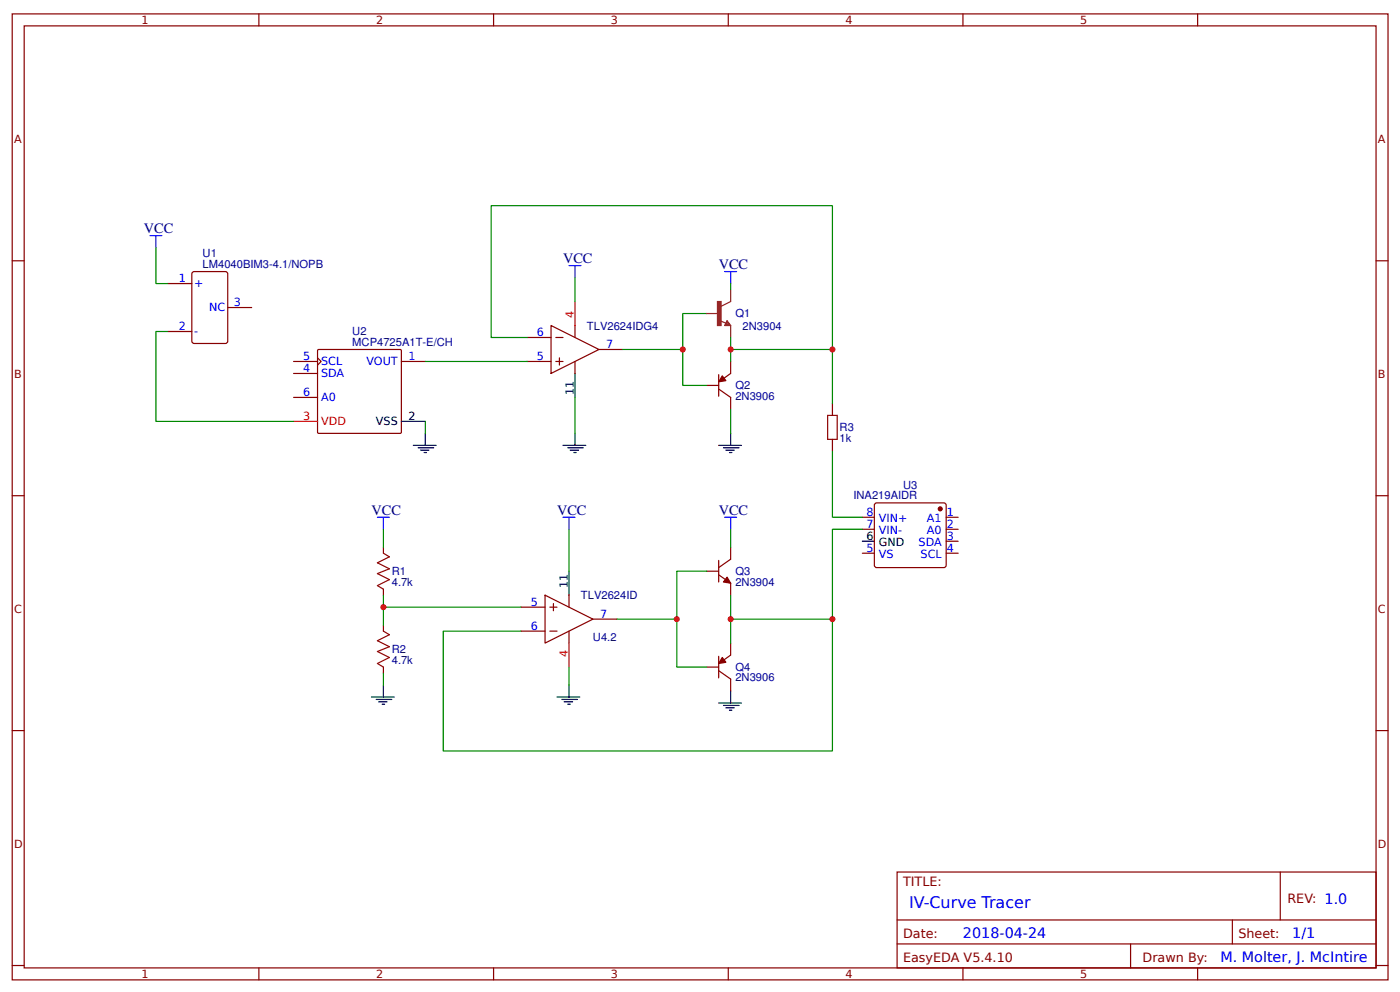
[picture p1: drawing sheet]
<svg xmlns="http://www.w3.org/2000/svg" width="309mm" height="219mm" viewBox="0 0 309 219" stroke-linecap="round" stroke-linejoin="round" font-family="sans-serif">
<g fill="none" stroke="#800" stroke-width=".26">
<path d="M2.7 3.1h304v213.2h-304zM5.3 5.7h298.8v208h-298.8zM57.2 3.1v2.6M109.1 3.1v2.6M160.9 3.1v2.6M212.8 3.1v2.6M264.6 3.1v2.6M2.7 57.6h2.6M304.1 57.6h2.6M37.1 62.6h5.3M37.1 73.2h5.3M42.5 60.2l.4-.2h6.9l.5 .2v15.1l-.2 .5h-7.2l-.4-.2z"/>
<path d="M50.3 67.9h5.3M64.9 79.8h5.3M70.2 79l.8 .8-.8 .8M70.3 77.2h18.1l.3 .1v18.1l-.1 .2-18.2 .1-.2-.2v-18.1zM88.7 79.8h5.3M116.5 79.8h5.3M116.5 74.5h5.3M121.8 71.9l10.5 5.3-10.5 5.2zM122.8 79.8h1.6M122.8 74.5h1.6M123.6 79v1.6M127.1 71.9v2.6"/>
<path d="M127.1 79.8v2.6M132.3 77.2h5.3M161.4 79.8v2.6l-1.8 1.4M64.9 87.7h5.3M64.9 82.4h5.3M156.2 85.1h2.6M158.8 85.9l2.6 1.8v2.7M158.8 82.7v4.8M183.9 89.1v2.6M183.9 97v2.6M2.7 109.4h2.6M190.6 114.2h2.6"/>
<path d="M190.6 116.8h2.6M193.3 111.3l.4-.3 15.1 .1 .3 .4-.1 13.5-.5 .3-15-.1-.3-.4zM209.1 114.2h2.6M209.1 116.8h2.6M209.1 119.5h2.6M304.1 109.4h2.6M84.7 120.8v1.3M84.7 130.1v1.3M84.7 138v1.3M115.1 134h5.3M115.1 139.3h5.3M120.4 131.4l10.6 5.3-10.6 5.3z"/>
<path d="M121.5 134h1.6M121.5 139.3h1.6M122.3 133.2v1.6M125.7 131.4v2.6M125.7 139.3v2.7M131 136.7h5.3M156.2 126.1h2.6M158.8 126.9l2.6 1.8v2.7M158.8 123.7v4.8M161.4 120.8v2.7l-2.6 1.8M190.6 122.1h2.6M209.1 122.1h2.6"/>
<path d="M84.7 147.3v1.3M156.2 147.3h2.6M158.8 148.1l2.6 1.8v2.7M158.8 144.9v4.7M161.4 142v2.6l-1.8 1.3M2.7 161.3h2.6M304.1 161.3h2.6M198.2 192.5h105.9v21.2h-105.9zM282.9 192.5v10.6M2.7 213.1h2.6M57.2 213.7v2.6M109.1 213.7v2.6"/>
<path d="M160.9 213.7v2.6M198.2 203.1h105.9M198.2 208.4h105.9M212.8 213.7v2.6M249.8 208.4v5.3M264.6 213.7v2.6M272.3 203.1v5.3M304.1 213.1h2.6"/>
</g>
<path d="M33.1 52h2.7M34.4 52v2.7M125.7 58.6h2.7M127.1 58.6v2.7M160.1 60h2.7M161.4 60v2.6M83.4 114.2h2.6M84.7 114.2v2.6M124.4 114.2h2.7M125.7 114.2v2.6M160.1 114.2h2.7M161.4 114.2v2.6" fill="none" stroke="#00f" stroke-width=".26"/>
<g fill="none" stroke="#000" stroke-width=".26">
<path d="M88.7 93h5.3M91.3 98.3h5.1M92.4 98.8h3.4M92.9 99.4h1.9M93.7 99.9h.5M94 95.7v2.6M124.4 98.3h5M125.5 98.8h3.4M126 99.4h1.8M126.8 99.9h.5M127.1 82.4v5.3M127.1 95.7v2.6"/>
<path d="M158.8 98.3h5M159.9 98.8h3.4M160.4 99.4h1.8M161.2 99.9h.5M161.4 95.7v2.6M190.6 119.5h2.6M125.7 126.1v5.3M82.1 153.9h5M83.1 154.4h3.5M83.7 154.9h1.8M84.5 155.5h.5M84.7 151.2v2.7"/>
<path d="M123.1 153.9h5M124.1 154.4h3.5M124.7 154.9h1.8M125.5 155.5h.5M125.7 151.2v2.7M158.8 155.2h5M159.9 155.7h3.4M160.4 156.3h1.8M161.2 156.8h.5M161.4 152.6v2.6"/>
</g>
<path d="M127.1 66.6v5.3M64.9 93h5.3M125.7 142v5.3" fill="none" stroke="#f00" stroke-width=".26"/>
<g fill="none" stroke="#080" stroke-width=".26">
<path d="M34.4 54.7v7.9h2.7M37.1 73.2h-2.7v19.8h30.5M94 79.8h22.5M116.5 74.5h-8v-29.1h75.4v31.8M127.1 61.3v5.3M150.9 77.2v7.9h5.3M156.2 69.2h-5.3v8h-13.3M161.4 77.2h22.5v11.9M161.4 62.6v1.3M161.4 74.5v5.3M94 93v2.7M127.1 87.7v8"/>
<path d="M161.4 90.4v5.3M183.9 99.6v14.6h6.7M84.7 116.8v4M125.7 116.8v9.3M161.4 116.8v4M190.6 116.8h-6.7v19.9M84.7 131.4v6.6M84.7 134h30.4M136.3 136.7h13.2M156.2 126.1h-6.7v21.2h6.7M161.4 136.7h22.5v29.1h-86v-26.5h17.2M161.4 131.4v10.6"/>
<path d="M84.7 148.6v2.6M125.7 147.3v3.9"/>
</g>
<path d="M156.2 69.2h2.6M159.1 70.8l1.3 .5M160.7 70.8l.7 1.1h-1.3zM160.7 71.1l.5 .5h-.8zM160.7 71.3v.3M161.4 63.9v2.7l-2.1 1M161.4 71.9v2.6" fill="none" stroke="#8d2323" stroke-width=".26"/>
<path d="M158.5 66.6h.8v5.3h-.8z" fill="#8d2323" stroke="#8d2323" stroke-width=".26"/>
<g fill="#800" stroke="#800" stroke-width=".26">
<path d="M159.6 83l.8 1-1.6 .3z"/>
<path d="M160.7 127.4l.7 1.3-1.5-.2z"/>
<path d="M159.6 145.2l.8 1-1.6 .3z"/>
<circle cx="207.8" cy="112.3" r=".4"/>
</g>
<path d="M182.9 91.7h2.1v5.3h-2.1zM84.7 122.1l1.3 .8-2.6 1.3 2.6 1.4-2.6 1 2.6 1.4-2.6 1.3 1.3 .8M84.7 139.3l1.3 .8-2.6 1.3 2.6 1.4-2.6 1 2.6 1.4-2.6 1.3 1.3 .8" fill="none" stroke="#a00000" stroke-width=".26"/>
<g fill="#c00">
<circle cx="183.9" cy="136.7" r=".66"/>
<circle cx="183.9" cy="77.2" r=".66"/>
<circle cx="161.4" cy="77.2" r=".66"/>
<circle cx="84.7" cy="134" r=".66"/>
<circle cx="149.5" cy="136.7" r=".66"/>
<circle cx="150.9" cy="77.2" r=".66"/>
<circle cx="161.4" cy="136.7" r=".66"/>
</g>
<text font-size="3.5" fill="#00f" x="200.9" y="200.4">IV-Curve Tracer</text>
<g font-size="3.2" fill="#000080">
<text x="31.8" y="51.5">VCC</text>
<text x="124.4" y="58.1">VCC</text>
<text x="158.8" y="59.4">VCC</text>
<text x="82.1" y="113.7">VCC</text>
<text x="123.1" y="113.7">VCC</text>
<text x="158.8" y="113.7">VCC</text>
</g>
<g font-size="3.2" fill="#00f">
<text x="212.8" y="207.1">2018-04-24</text>
<text x="285.5" y="207.1">1/1</text>
<text x="269.7" y="212.4">M. Molter, J. McIntire</text>
</g>
<g font-size="2.8" fill="#800">
<text x="199.5" y="195.7">TITLE:</text>
<text x="284.5" y="199.4">REV: 1.0</text>
<text x="199.5" y="207.1">Date:</text>
<text x="273.6" y="207.1">Sheet:</text>
<text x="199.5" y="212.4">EasyEDA V5.4.10</text>
<text x="252.5" y="212.4">Drawn By:</text>
</g>
<g font-size="2.5" fill="#800">
<text x="31.3" y="5.3">1</text>
<text x="83.1" y="5.3">2</text>
<text x="135" y="5.3">3</text>
<text x="186.8" y="5.3">4</text>
<text x="238.7" y="5.3">5</text>
<text x="3.1" y="31.6">A</text>
<text x="304.5" y="31.6">A</text>
<text x="3.1" y="83.5">B</text>
<text x="304.5" y="83.5">B</text>
<text x="3.1" y="135.4">C</text>
<text x="304.5" y="135.4">C</text>
<text x="3.1" y="187.2">D</text>
<text x="304.5" y="187.2">D</text>
<text x="31.3" y="215.9">1</text>
<text x="83.1" y="215.9">2</text>
<text x="135" y="215.9">3</text>
<text x="186.8" y="215.9">4</text>
<text x="238.7" y="215.9">5</text>
</g>
<g font-size="2.5" fill="#000080">
<text x="44.8" y="59.2">LM4040BIM3-4.1/NOPB</text>
<text x="44.8" y="56.8">U1</text>
<text x="162.5" y="70">Q1</text>
<text x="77.8" y="76.4">MCP4725A1T-E/CH</text>
<text x="77.9" y="74">U2</text>
<text x="129.7" y="72.8">TLV2624IDG4</text>
<text x="164.1" y="72.8">2N3904</text>
<text x="162.5" y="88.3">2N3906</text>
<text x="162.5" y="85.9">Q2</text>
<text x="185.5" y="95.3">R3</text>
<text x="185.5" y="97.6">1k</text>
<text x="199.6" y="107.8">U3</text>
<text x="188.6" y="110.2">INA219AIDR</text>
<text x="86.6" y="129.3">4.7k</text>
<text x="86.6" y="126.9">R1</text>
<text x="162.5" y="129.3">2N3904</text>
<text x="162.5" y="126.9">Q3</text>
<text x="128.4" y="132.3">TLV2624ID</text>
<text x="131" y="141.5">U4.2</text>
<text x="86.6" y="146.5">4.7k</text>
<text x="86.6" y="144.1">R2</text>
<text x="162.5" y="148.1">Q4</text>
<text x="162.5" y="150.4">2N3906</text>
</g>
<g font-size="2.5" fill="#00f">
<text x="39.5" y="62.3">1</text>
<text x="42.9" y="63.4">+</text>
<text x="46.2" y="68.7">NC</text>
<text x="51.6" y="67.6">3</text>
<text x="39.5" y="72.9">2</text>
<text x="42.9" y="74">-</text>
<text x="118.6" y="74.2">6</text>
<text x="133.9" y="76.9">7</text>
<text x="67" y="82.2">4</text>
<text x="67" y="79.5">5</text>
<text x="71" y="83.2">SDA</text>
<text x="71" y="80.6">SCL</text>
<text x="81" y="80.6">VOUT</text>
<text x="90.3" y="79.5">1</text>
<text x="118.6" y="79.5">5</text>
<text x="67" y="87.5">6</text>
<text x="71" y="88.5">A0</text>
<text x="191.5" y="113.9">8</text>
<text x="209.2" y="113.9">1</text>
<text x="191.5" y="116.6">7</text>
<text x="194.2" y="117.9">VIN-</text>
<text x="194.2" y="115.3">VIN+</text>
<text x="204.8" y="115.3">A1</text>
<text x="204.8" y="117.9">A0</text>
<text x="209.2" y="116.6">2</text>
<text x="209.2" y="119.2">3</text>
<text x="191.5" y="121.9">5</text>
<text x="194.2" y="123.2">VS</text>
<text x="203" y="120.5">SDA</text>
<text x="203.4" y="123.2">SCL</text>
<text x="209.2" y="121.9">4</text>
<text x="117.3" y="133.8">5</text>
<text x="132.6" y="136.4">7</text>
<text x="117.3" y="139.1">6</text>
</g>
<g font-size="2.5" fill="#f00">
<text x="126.8" y="70.3" transform="rotate(-90 126.8 70.3)">4</text>
<text x="67" y="92.8">3</text>
<text x="71" y="93.8">VDD</text>
<text x="125.5" y="145.1" transform="rotate(-90 125.5 145.1)">4</text>
</g>
<g font-size="2.5">
<text x="126.8" y="87.2" transform="rotate(-90 126.8 87.2)">11</text>
<text x="83.1" y="93.8">VSS</text>
<text x="90.3" y="92.8">2</text>
<text x="191.5" y="119.2">6</text>
<text x="194.2" y="120.5">GND</text>
<text x="125.5" y="129.8" transform="rotate(-90 125.5 129.8)">11</text>
</g>
</svg>
